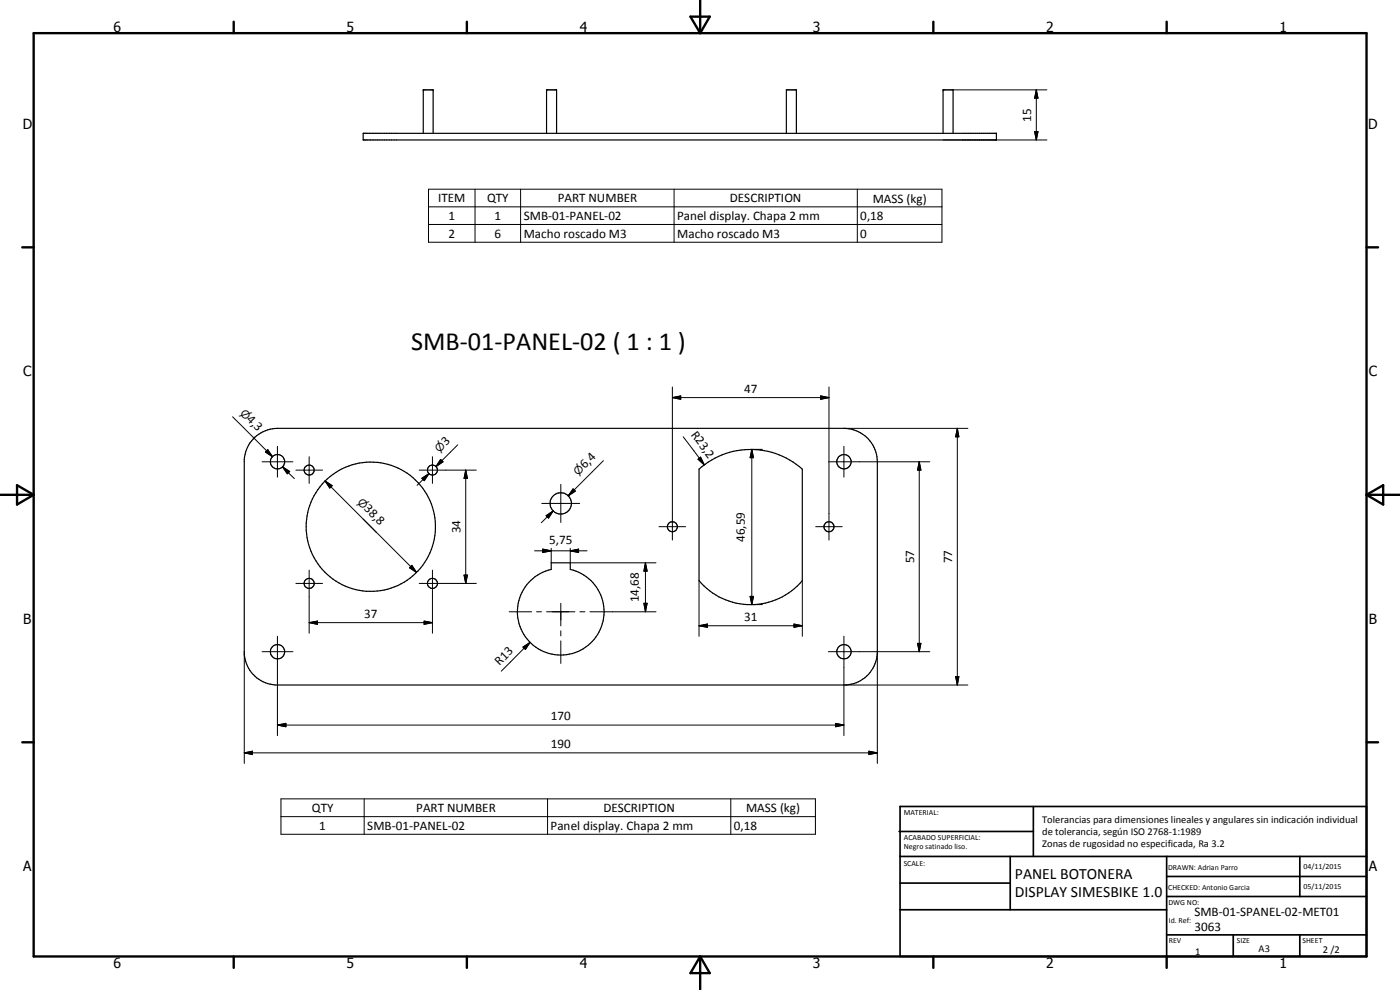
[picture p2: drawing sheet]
<svg xmlns="http://www.w3.org/2000/svg" width="420mm" height="297mm" viewBox="0 0 420 297" stroke-linecap="round" stroke-linejoin="round" font-family="sans-serif">
<g fill="none" stroke="#000" stroke-width=".35">
<path d="M109 40h190v2h-190zM127 40v-13h3v13M164 40v-13h3v13M236 40v-13h3v13M283 40v-13h3v13M76.5 131.2a10.5 10.5 0 0 1 6.8-2.7h170a10 10 0 0 1 10 10.1v56.9a10 10 0 0 1-9.3 10h-171.5a10.1 10.1 0 0 1-9.2-9.2v-58.5a10.2 10.2 0 0 1 3.2-6.6zM209.8 140.8a23.3 23.3 0 0 1 31 0v33.4a20.2 20.2 0 0 1-31 0zM158.7 174.8a13 13 0 0 1 6.7-3.9v-2h5.7v2a13 13 0 0 1 9.2 17.6 13 13 0 0 1-19 6 13 13 0 0 1-2.6-19.7z"/>
<circle cx="83.3" cy="138.5" r="2.15"/>
<circle cx="253.3" cy="138.5" r="2.16"/>
<circle cx="92.8" cy="141" r="1.5"/>
<circle cx="111.3" cy="158" r="19.4"/>
<circle cx="129.8" cy="141" r="1.5"/>
<circle cx="168.3" cy="151" r="3.2"/>
<circle cx="201.8" cy="158.1" r="1.5"/>
<circle cx="248.8" cy="158.1" r="1.51"/>
<circle cx="92.8" cy="175" r="1.51"/>
<circle cx="129.8" cy="175" r="1.52"/>
<circle cx="83.3" cy="195.5" r="2.15"/>
<circle cx="253.3" cy="195.6" r="2.16"/>
</g>
<g fill="#000">
<circle cx="127" cy="27" r=".18"/>
<circle cx="130" cy="27" r=".18"/>
<circle cx="164" cy="27" r=".18"/>
<circle cx="283" cy="27" r=".18"/>
</g>
<g fill="none" stroke="#000" stroke-width=".71">
<path d="M10.1 9.9h400v277.1h-400zM70.1 6.5v3.4M140.1 6.5v3.4M207.2 5h5.8l-2.9 4.9zM210.1 0v9.9M280.1 6.5v3.4M350.1 6.5v3.4M6.7 74.2h3.4M410.1 74.2h3.5M.1 148.5h10M5.1 145.6l5 2.9-5 2.9zM410.1 148.5h10"/>
<path d="M410.1 148.5l5-2.9v5.8zM6.7 222.7h3.4M410.1 222.7h3.5M70.1 287v3.4M140.1 287v3.4M210.1 287v10M210.1 287l2.9 5h-5.8zM280.1 287v3.4M350.1 287v3.4"/>
</g>
<g fill="none" stroke="#000" stroke-width=".51">
<path d="M269.8 249.5h40.3M270.1 242h140v45h-140zM270.1 257h140M303.2 257v16M310.1 242v15M350.1 257v30M390.1 257v12M270.1 265h33.1M270.1 273h80M350.1 269h60M350.1 263h60M350.1 280.5h60"/>
<path d="M370.1 280.5v6.5M390.1 280.5v6.5"/>
</g>
<g fill="none" stroke="#000" stroke-width=".3">
<path d="M286 27h28.2M310.5 39.5h1l-.5 2.5zM311 27l.5 2.5h-1zM311 27v15M128.6 56.8h154.1v15.9h-154.1zM142.6 56.8v15.9M156.2 56.8v15.9M202.3 56.8v15.9M257.3 56.8v15.9M283 42h31.2M128.6 62.1h154.1M128.6 67.4h154.1"/>
<path d="M201.8 119.3l2.5-.5v1zM201.8 116.1v46M201.8 119.3h47M246.3 118.8l2.5 .5-2.5 .5zM248.8 116.1v22.3M69.8 125.1l12 11.9M78.6 138.6h9.3M80 135.3l1.8 1.7M80.3 134.9l1.5 2.1-2.1-1.4zM83.3 133.9v9.3M92.8 137v8M129.8 137v8"/>
<path d="M132.2 137.8l.8 .8-2.2 1.4zM137.4 133.5l-6.6 6.5M181.1 138.2l-10.6 10.6M205.1 131.1l6.3 8.4M209.5 137.8l.8-.6 1.1 2.3zM225.3 134.8h3.5M225.6 134.8l.5 2.5h-1zM225.6 134.8v46.6M248.6 138.6h30.4M248.8 138.6v23.5M253.3 133.9v9.3M253.3 128.5h37.2"/>
<path d="M275.9 138.6l.5 2.5h-1zM275.9 138.6v56.9M287.3 128.5l.5 2.6h-1zM287.3 128.5v77M84.8 140.1l2.1 1.4-.7 .7zM84.8 140.1l3.5 3.5M88.8 141.1h8M97.6 144.3l2.1 1.4-.7 .7zM97.6 144.3l27.4 27.4M109 155.7l4 4.1M125.8 141.1h17.1M126.6 143.5l2.1-1.4-1.4 2.1z"/>
<path d="M128.7 142.1l-3.5 3.5M139.8 141.1l.5 2.5h-1zM139.8 141.1v33.9M162.6 151h11.4M163.9 154.7l2.1-1.4-1.4 2.1zM166 153.3l-3.5 3.5M168.3 145.3v11.5M172 146.7l.7 .7-2.2 1.4zM197.8 158h8M244.8 158h8M88.8 175h8M92.8 171.1v18.9"/>
<path d="M122.9 170.3l.7-.7 1.4 2.1zM123.6 169.6l1.4 2.1-2.1-1.4zM125.8 175h17.1M129.8 171.1v18.9M139.3 172.6h1l-.5 2.4zM160.4 165.3h15.8M162.9 164.8l2.5 .5-2.5 .5zM165.4 164.5v4.4M171.1 165.3l2.5-.5v1zM171.1 164.5v4.4h25.8M193.7 168.9l.5 2.5h-1zM193.7 168.9v14.7"/>
<path d="M209.8 174.2v16.7M225.1 178.9h1l-.5 2.5zM240.8 174.2v16.7M73.3 195.5v33.6M78.6 195.5h9.3M83.3 190.9v29.8M92.8 186.8l2.5-.4v.9zM92.8 186.8h37M127.3 186.4l2.5 .4-2.5 .5zM152.8 183.6h6.7M157 194.1l2.1-1.4-1.4 2.2zM159.1 192.7l-8.7 8.7"/>
<path d="M161 183.6h1.5M164 183.6h8.5M168.3 181v6.8M168.3 189.3v1.5M168.3 192.3v6.8M174 183.6h1.5M177 183.6h19.9M193.2 181h1l-.5 2.6zM209.8 187.7l2.5-.5v1zM209.8 187.7h31M225.3 181.4h3.5M238.3 187.2l2.5 .5-2.5 .5z"/>
<path d="M248.6 195.5h30.4M253.3 190.9v29.8M263.3 195.5v33.6M275.4 193h1l-.5 2.5zM83.3 217.6l2.5-.6v1.1zM83.3 217.6h170M250.8 217l2.5 .6-2.5 .5zM253.3 205.5h37.2M286.8 203h1l-.5 2.5zM73.3 225.9l2.5-.5v1zM73.3 225.9h190M84.3 239.7h160.4v10.6h-160.4z"/>
<path d="M109.3 239.7v10.6M164.3 239.7v10.6M219.3 239.7v10.6M260.8 225.4l2.5 .5-2.5 .5zM84.3 245h160.4"/>
</g>
<g fill="#000">
<path d="M310.5 39.5h1l-.5 2.5zM311 27l.5 2.5h-1zM201.8 119.3l2.5-.5v1zM246.3 118.8l2.5 .5-2.5 .5zM80.3 134.9l1.5 2.1-2.1-1.4zM132.2 137.8l.8 .8-2.2 1.4zM209.5 137.8l.8-.6 1.1 2.3zM225.6 134.8l.5 2.5h-1zM287.3 128.5l.5 2.6h-1zM84.8 140.1l2.1 1.4-.7 .7zM97.6 144.3l2.1 1.4-.7 .7zM126.6 143.5l2.1-1.4-1.4 2.1z"/>
<path d="M139.8 141.1l.5 2.5h-1zM163.9 154.7l2.1-1.4-1.4 2.1zM172 146.7l.7 .7-2.2 1.4zM275.9 138.6l.5 2.5h-1zM123.6 169.6l1.4 2.1-2.1-1.4zM139.3 172.6h1l-.5 2.4zM162.9 164.8l2.5 .5-2.5 .5zM171.1 165.3l2.5-.5v1zM193.7 168.9l.5 2.5h-1zM225.1 178.9h1l-.5 2.5zM92.8 186.8l2.5-.4v.9zM127.3 186.4l2.5 .4-2.5 .5z"/>
<path d="M157 194.1l2.1-1.4-1.4 2.2zM193.2 181h1l-.5 2.6zM209.8 187.7l2.5-.5v1zM238.3 187.2l2.5 .5-2.5 .5zM275.4 193h1l-.5 2.5zM83.3 217.6l2.5-.6v1.1zM250.8 217l2.5 .6-2.5 .5zM286.8 203h1l-.5 2.5zM73.3 225.9l2.5-.5v1zM260.8 225.4l2.5 .5-2.5 .5z"/>
</g>
<text font-size="7.9" x="123.4" y="104.9">SMB-01-PANEL-02 ( 1 : 1 )</text>
<g font-size="4.7">
<text x="304.6" y="263.8">PANEL BOTONERA</text>
<text x="304.6" y="269.2">DISPLAY SIMESBIKE 1.0</text>
</g>
<g font-size="4.2">
<text x="34" y="9.6">6</text>
<text x="104" y="9.6">5</text>
<text x="174" y="9.6">4</text>
<text x="244" y="9.6">3</text>
<text x="314" y="9.6">2</text>
<text x="384" y="9.6">1</text>
<text x="6.8" y="38.7">D</text>
<text x="410.6" y="38.7">D</text>
<text x="7" y="112.9">C</text>
<text x="410.8" y="112.9">C</text>
<text x="7" y="187.1">B</text>
<text x="410.8" y="187.1">B</text>
<text x="7" y="261.4">A</text>
<text x="410.8" y="261.4">A</text>
<text x="34" y="290.4">6</text>
<text x="104" y="290.4">5</text>
<text x="174" y="290.4">4</text>
<text x="244" y="290.4">3</text>
<text x="314" y="290.4">2</text>
<text x="384" y="290.4">1</text>
</g>
<g font-size="3.9">
<text x="309.4" y="36.5" transform="rotate(-90 309.4 36.5)">15</text>
<text x="131.5" y="60.7">ITEM</text>
<text x="134.6" y="66">1</text>
<text x="146.2" y="60.7">QTY</text>
<text x="148.5" y="66">1</text>
<text x="157.2" y="66">SMB-01-PANEL-02</text>
<text x="167.4" y="60.7">PART NUMBER</text>
<text x="219.1" y="60.7">DESCRIPTION</text>
<text x="258.2" y="66">0,18</text>
<text x="261.9" y="60.8">MASS (kg)</text>
<text x="134.6" y="71.3">2</text>
<text x="148.5" y="71.3">6</text>
<text x="157.2" y="71.4">Macho roscado M3</text>
<text x="203.2" y="66.1">Panel display. Chapa 2 mm</text>
<text x="203.2" y="71.4">Macho roscado M3</text>
<text x="258.2" y="71.3">0</text>
<text x="223.3" y="117.8">47</text>
<text x="73.9" y="126.1" transform="rotate(45 73.9 126.1)">4,3</text>
<text x="207.2" y="130.5" transform="rotate(53 207.2 130.5)">R23,2</text>
<text x="133.9" y="133.9" transform="rotate(-45 133.9 133.9)">3</text>
<text x="175.5" y="140.8" transform="rotate(-45 175.5 140.8)">6,4</text>
<text x="109.1" y="152.8" transform="rotate(45 109.1 152.8)">38,8</text>
<text x="138.2" y="160.1" transform="rotate(-90 138.2 160.1)">34</text>
<text x="164.8" y="163.2">5,75</text>
<text x="223.6" y="162.6" transform="rotate(-90 223.6 162.6)">46,59</text>
<text x="274.3" y="169" transform="rotate(-90 274.3 169)">57</text>
<text x="285.7" y="169" transform="rotate(-90 285.7 169)">77</text>
<text x="109.3" y="185.3">37</text>
<text x="191.7" y="180.7" transform="rotate(-90 191.7 180.7)">14,68</text>
<text x="223.3" y="186.2">31</text>
<text x="149.9" y="199.7" transform="rotate(-45 149.9 199.7)">R13</text>
<text x="165.3" y="216">170</text>
<text x="165.3" y="224.3">190</text>
<text x="93.6" y="243.6">QTY</text>
<text x="124.9" y="243.6">PART NUMBER</text>
<text x="181.1" y="243.6">DESCRIPTION</text>
<text x="223.9" y="243.7">MASS (kg)</text>
<text x="95.8" y="248.9">1</text>
<text x="110.2" y="248.9">SMB-01-PANEL-02</text>
<text x="165.3" y="249">Panel display. Chapa 2 mm</text>
<text x="220.2" y="248.9">0,18</text>
<text x="358.5" y="275">SMB-01-SPANEL-02-MET01</text>
<text x="358.5" y="279.4">3063</text>
</g>
<g font-size="3.3">
<text x="71.9" y="124.1" transform="rotate(45 71.9 124.1)">⌀</text>
<text x="131.9" y="135.9" transform="rotate(-45 131.9 135.9)">⌀</text>
<text x="173.6" y="142.8" transform="rotate(-45 173.6 142.8)">⌀</text>
<text x="107.1" y="150.8" transform="rotate(45 107.1 150.8)">⌀</text>
</g>
<g font-size="3.1">
<text x="312.7" y="246.8">Tolerancias para dimensiones lineales y angulares sin indicación individual</text>
<text x="312.7" y="250.4">de tolerancia, según ISO 2768-1:1989</text>
<text x="312.7" y="254">Zonas de rugosidad no especificada, Ra 3.2</text>
<text x="358.7" y="286.5">1</text>
<text x="377.7" y="285.6">A3</text>
<text x="397" y="285.9">2 /2</text>
</g>
<g font-size="2.4">
<text x="271.2" y="244.4">MATERIAL:</text>
<text x="271.3" y="252">ACABADO SUPERFICIAL:</text>
<text x="271.3" y="254.6">Negro satinado liso.</text>
<text x="271.2" y="259.7">SCALE:</text>
<text x="350.6" y="261">DRAWN: Adrian Parro</text>
<text x="391.2" y="260.6">04/11/2015</text>
<text x="350.6" y="267">CHECKED: Antonio Garcia</text>
<text x="391.2" y="266.7">05/11/2015</text>
<text x="350.6" y="271.4">DWG NO:</text>
<text x="350.8" y="276.9">Id. Ref:</text>
<text x="350.8" y="282.8">REV</text>
<text x="371.2" y="282.9">SIZE</text>
<text x="390.9" y="282.9">SHEET</text>
</g>
</svg>
